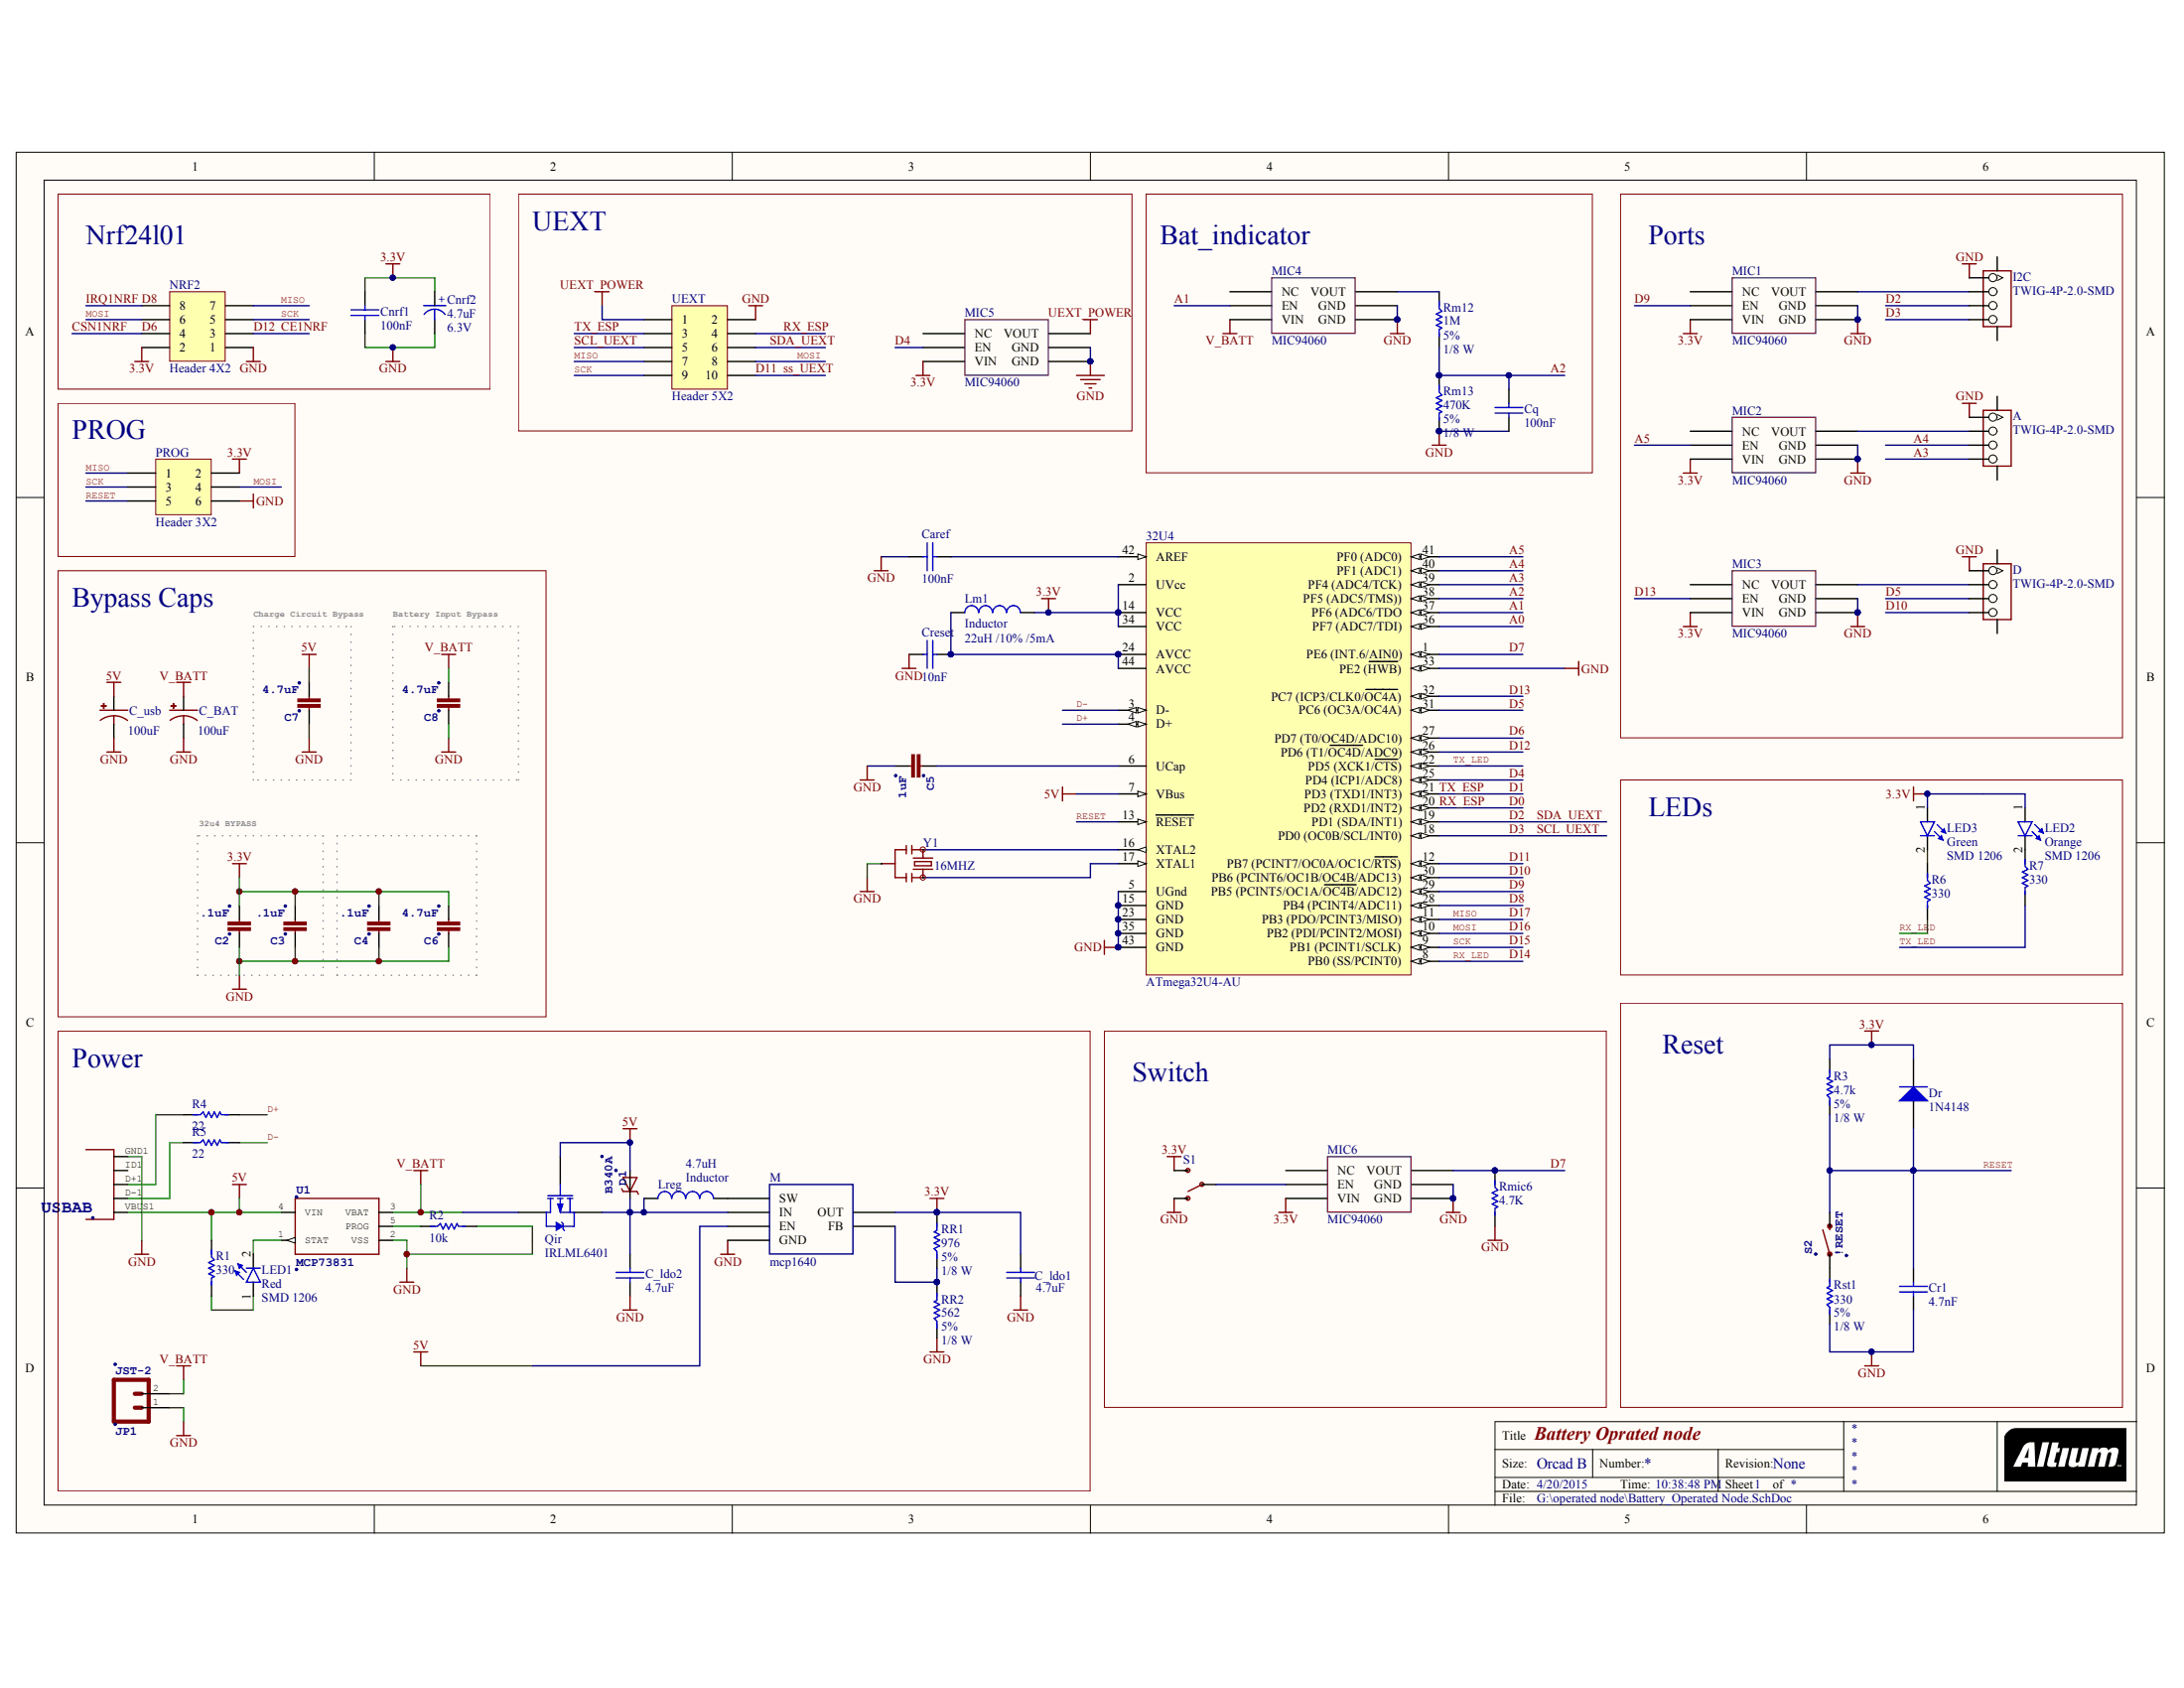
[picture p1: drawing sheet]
# Altium schematic sheet Battery_Operated Node_Ver1.SchDoc: Battery Oprated node
size OrCAD B; Date: 3/26/2015 6:39:54 PM; ApprovedBy: Approved By:; CheckedBy: Checked By:; Author: Auther:; CompanyName: Souliss; DrawnBy: Yoosof Piran; Engineer: Yoosof Piran; Revision: None; SheetNumber: 1; Design by:: Design by:Yoosof Piran

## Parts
32U4  ATmega32U4-AU  [44ML_N]
A  TWIG-4P-2.0-SMD  [4P-SMD-2.0]
C2  .1uF  [0603-CAP]
C3  .1uF  [0603-CAP]
C4  .1uF  [0603-CAP]
C5  1uF  [0603-CAP]
C6  4.7uF  [0603-CAP]
C7  4.7uF  [1206]
C8  4.7uF  [1206]
C_BAT  100uF  [PANASONIC_D]
C_ldo1  4.7uF  [SMD_CAP_1206]
C_ldo2  4.7uF  [SMD_CAP_1206]
C_usb  100uF  [PANASONIC_D]
Caref  100nF  [SMD_CAP_0805]
Cnrf1  100nF  [SMD_CAP_0805]
Cnrf2  Voltage: 6.3V  [CAPP 1206 (3216X18L) Size A]  (hidden comment: 4.7uF)
Cq  100nF  [SMD_CAP_0805]
Cr1  4.7nF  [SMD_CAP_0805]
Creset  10nF  [SMD_CAP_0805]
D  TWIG-4P-2.0-SMD  [4P-SMD-2.0]
D1  B340A  [SMA-DIODE]
Dr  1N4148  [LL4148]
I2C  TWIG-4P-2.0-SMD  [4P-SMD-2.0]
JP1  JST-2  [JST-2-SMD]
LED1  Size: SMD 1206  [LED SMD 1206]  (hidden comment: Red)
LED2  Size: SMD 1206  [LED SMD 1206]  (hidden comment: Orange)
LED3  Size: SMD 1206  [LED SMD 1206]  (hidden comment: Green)
Lm1  Inductor  value 22uH /10% /5mA  [INDC3216]
Lreg  Inductor  value 4.7uH  [INDC4532]
M  mcp1640  [MCP1640]
MIC1  MIC94060  [mic94060]
MIC2  MIC94060  [mic94060]
MIC3  MIC94060  [mic94060]
MIC4  MIC94060  [mic94060]
MIC5  MIC94060  [mic94060]
MIC6  MIC94060  [mic94060]
NRF2  Header 4X2  [HDR2X4]
PROG  Header 3X2  [HDR2X3]
Qir  IRLML6401  [Micro3_N]
R1  330  [RES 0805 (2012X06L)]
R2  10k  [RES 0805 (2012X06L)]
R3  Tolerance: 5%  Power: 1/8 W  [RES 0805 (2012X06L)]  (hidden comment: 4.7k)
R4  22  [RES 0805 (2012X06L)]
R5  22  [RES 0805 (2012X06L)]
R6  330  [RES 0805 (2012X06L)]
R7  330  [RES 0805 (2012X06L)]
Rm12  Tolerance: 5%  Power: 1/8 W  [RES 0805 (2012X06L)]  (hidden comment: 1M)
Rm13  Tolerance: 5%  Power: 1/8 W  [RES 0805 (2012X06L)]  (hidden comment: 470K)
Rmic6  4.7K  [RES 0805 (2012X06L)]
RR1  Tolerance: 5%  Power: 1/8 W  [RES 0805 (2012X06L)]  (hidden comment: 976)
RR2  Tolerance: 5%  Power: 1/8 W  [RES 0805 (2012X06L)]  (hidden comment: 562)
Rst1  Tolerance: 5%  Power: 1/8 W  [RES 0805 (2012X06L)]  (hidden comment: 330)
S1  (no value)  [SWITCH-SPDT-SMD]
S2  !RESET  [TACTILE_SWITCH_SMD]
U1  MCP73831  [SOT23-5]
U5  USB AB Connector(micro usb)  [USB-AB-MICRO-SMD_V03]  (value not drawn)
UEXT  Header 5X2  [HDR2X5]
Y1  16MHZ  [RESONATOR-SMD]

## Blocks framed on the sheet
Nrf24l01: Cnrf1 Cnrf2 NRF2
UEXT: MIC5 UEXT
Bat_indicator: Cq MIC4 Rm12 Rm13
Ports: A D I2C MIC1-MIC3
PROG: PROG
Bypass Caps: C4 C6 C_BAT C_usb
Charge Circuit Bypass: C7
Battery Input Bypass: C8
LEDs: LED2 LED3 R6 R7
32u4 BYPASS: C2 C3
Reset: Cr1 Dr R3 Rst1 S2
Power: C_ldo1 C_ldo2 D1 JP1 LED1 Lreg M Qir R1 R2 R4 R5 RR1 RR2 U1 U5
Switch: MIC6 Rmic6 S1

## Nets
3.3V: 32U4.2(UVcc) 32U4.14(VCC) 32U4.34(VCC) C2.2 C3.2 C4.2 C6.2 C_ldo1.1(+) Cnrf1.1(+) Cnrf2.1(+) Dr.2(K) LED2.1(A) LED3.1(A) Lm1.2 M.5(OUT) MIC1.4(VIN) MIC2.4(VIN) MIC3.4(VIN) MIC5.4(VIN) MIC6.4(VIN) NRF2.2 PROG.2 R3.2 RR1.2 S1.3(S)
5V: 32U4.7(VBus) C7.2 C_usb.+ D1.A M.3(EN) Qir.1(G) R1.1 U1.4(VIN) U5.VBUS1(VBUS)
GND: 32U4.5(UGnd) 32U4.15(GND) 32U4.23(GND) 32U4.33(PE2_(~{HWB})) 32U4.35(GND) 32U4.43(GND) A.1 C2.1 C3.1 C4.1 C5.2 C6.1 C7.1 C8.1 C_BAT.- C_ldo1.2(-) C_ldo2.2(-) C_usb.- Caref.1(+) Cnrf1.2(-) Cnrf2.2(-) Cq.2(-) Cr1.2(-) Creset.1(+) D.1 I2C.1 JP1.1 M.2(GND) MIC1.2(GND) MIC1.5(GND) MIC2.2(GND) MIC2.5(GND) MIC3.2(GND) MIC3.5(GND) MIC4.2(GND) MIC4.5(GND) MIC5.2(GND) MIC5.5(GND) MIC6.2(GND) MIC6.5(GND) NRF2.1 PROG.6 R2.2 Rm13.2 Rmic6.2 RR2.1 Rst1.1 S1.1(O) U1.2(VSS) U5.GND1(GND) UEXT.2 Y1.2
UEXT_POWER: MIC5.1(VOUT) UEXT.1
V_BATT: C8.2 C_BAT.+ JP1.2 MIC4.4(VIN) Qir.3(D) U1.3(VBAT)
A0: 32U4.36(PF7_(ADC7/TDI))
A1: 32U4.37(PF6_(ADC6/TDO) MIC4.3(EN)
A2: 32U4.38(PF5_(ADC5/TMS))) Cq.1(+) Rm12.2 Rm13.1
A3: 32U4.39(PF4_(ADC4/TCK)) A.4
A4: 32U4.40(PF1_(ADC1)) A.3
A5: 32U4.41(PF0_(ADC0)) MIC2.3(EN)
CE1NRF: 32U4.26(PD6_(T1/~{OC4D}/ADC9)) NRF2.3  [also labelled D12]
CSN1NRF: 32U4.27(PD7_(T0/OC4D/ADC10)) NRF2.4  [also labelled D6]
D0: 32U4.20(PD2_(RXD1/INT2)) UEXT.4  [also labelled RX_ESP]
D1: 32U4.21(PD3_(TXD1/INT3)) UEXT.3  [also labelled TX_ESP]
D2: 32U4.19(PD1_(SDA/INT1)) I2C.3 UEXT.6  [also labelled SDA_UEXT]
D3: 32U4.18(PD0_(OC0B/SCL/INT0)) I2C.4 UEXT.5  [also labelled SCL_UEXT]
D4: 32U4.25(PD4_(ICP1/ADC8)) MIC5.3(EN)
D5: 32U4.31(PC6_(OC3A/OC4A)) D.3
D7: 32U4.1(PE6_(INT.6/AIN0)) MIC6.1(VOUT) Rmic6.1
D8: 32U4.28(PB4_(PCINT4/ADC11)) NRF2.8  [also labelled IRQ1NRF]
D9: 32U4.29(PB5_(PCINT5/OC1A/~{OC4B}/ADC12)) MIC1.3(EN)
D10: 32U4.30(PB6_(PCINT6/OC1B/OC4B/ADC13)) D.4
D11: 32U4.12(PB7_(PCINT7/OC0A/OC1C/~{RTS})) UEXT.10  [also labelled ss_UEXT]
D13: 32U4.32(PC7_(ICP3/CLK0/~{OC4A})) MIC3.3(EN)
D14: 32U4.8(PB0_(SS/PCINT0)) R6.2  [also labelled RX_LED]
D15: 32U4.9(PB1_(PCINT1/SCLK)) NRF2.5 PROG.3 UEXT.9  [also labelled SCK]
D16: 32U4.10(PB2_(PDI/PCINT2/MOSI)) NRF2.6 PROG.4 UEXT.8  [also labelled MOSI]
D17: 32U4.11(PB3_(PDO/PCINT3/MISO)) NRF2.7 PROG.1 UEXT.7  [also labelled MISO]
D+: 32U4.4(D+) R4.2
D-: 32U4.3(D-) R5.2
RESET: 32U4.13(~{RESET}) Cr1.1(+) Dr.1(A) PROG.5 R3.1 S2.3
TX_LED: 32U4.22(PD5_(XCK1/~{CTS})) R7.2
Net32U4_6: 32U4.6(UCap) C5.1
Net32U4_16: 32U4.16(XTAL2) Y1.1
Net32U4_17: 32U4.17(XTAL1) Y1.3
Net32U4_24: 32U4.24(AVCC) 32U4.44(AVCC) Creset.2(-) Lm1.1
Net32U4_42: 32U4.42(AREF) Caref.2(-)
NetA_2: A.2 MIC2.1(VOUT)
NetC_ldo2_1: C_ldo2.1(+) D1.C Lreg.1 M.6(IN) Qir.2(S)
NetD_2: D.2 MIC3.1(VOUT)
NetI2C_2: I2C.2 MIC1.1(VOUT)
NetLED1_1: LED1.1(A) R1.2
NetLED1_2: LED1.2(K) U1.1(STAT)
NetLED2_2: LED2.2(K) R7.1
NetLED3_2: LED3.2(K) R6.1
NetLreg_2: Lreg.2 M.1(SW)
NetM_4: M.4(FB) RR1.1 RR2.2
NetMIC4_1: MIC4.1(VOUT) Rm12.1
NetMIC6_3: MIC6.3(EN) S1.2(P)
NetR2_1: R2.1 U1.5(PROG)
NetR4_1: R4.1 U5.D+1(D+)
NetR5_1: R5.1 U5.D-1(D-)
NetRst1_2: Rst1.2 S2.1

Not connected (* = marked no-connect by the designer): A SS1 SS2; D SS1 SS2; I2C SS1 SS2; MIC1 6(NC); MIC2 6(NC); MIC3 6(NC); MIC4 6(NC); MIC5 6(NC); MIC6 6(NC); U5 ID1(USBID)
